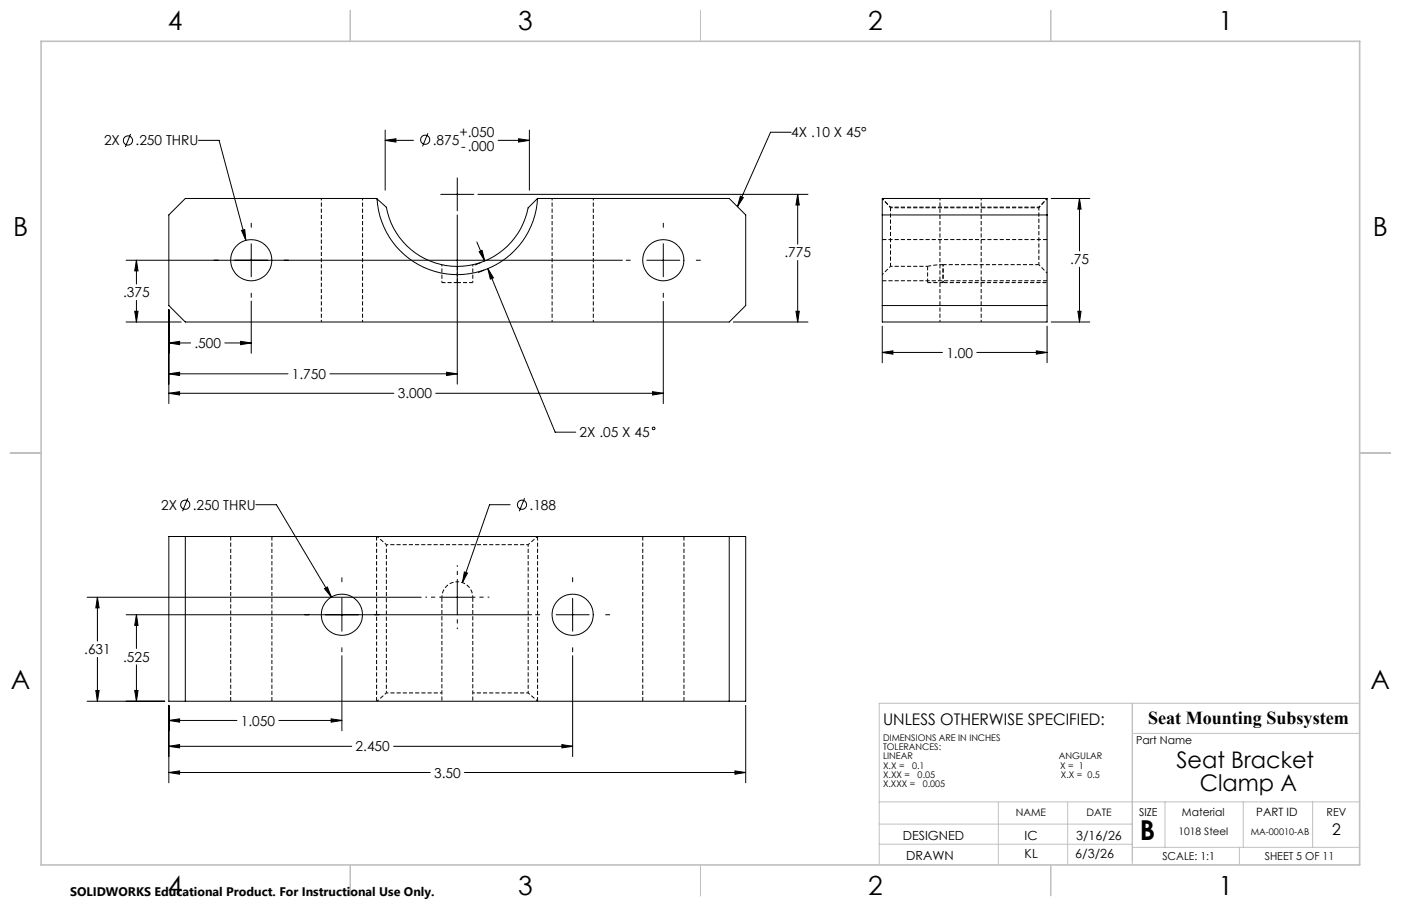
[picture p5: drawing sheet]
<svg xmlns="http://www.w3.org/2000/svg" width="432mm" height="279mm" viewBox="0 0 432 279" stroke-linecap="round" stroke-linejoin="round" font-family="sans-serif">
<path d="M274.5 63.9v.2M320.2 64.1v-.2M322.7 73.9h-50.8M141 87.1v-5M271.9 86.6h50.8M285.9 87.1v-5M71.1 165.4v50.8M116.1 165.4v50.8M198.1 165.4v50.8M83.8 216.2v-50.8M165.7 216.2v-50.8M210.8 216.2v-50.8" fill="none" stroke="#000" stroke-width=".31" stroke-dasharray="1.3 .6" stroke-linecap="butt"/>
<g fill="none" stroke="#000" stroke-width=".31" stroke-dasharray="1.3 .6" stroke-dashoffset=".7" stroke-linecap="butt">
<path d="M274.5 63.9l-2.6-2.6M320.2 63.9l2.5-2.6M136.2 81.6v5.5M145.7 87.1v-5.5M271.9 84.7l2.6-2.6M290.7 87.1v-5.5M290.7 81.6v5.5M320.2 81.6l2.5 2.6M119.1 168h43.7M141 179.4a4.8 4.8 0 0 1 4.7 4.8M136.2 184.2a4.8 4.8 0 0 1 4.8-4.8M136.2 213.7h-17.1"/>
<path d="M162.8 213.7h-17.1"/>
</g>
<path d="M136.2 87.1h4.8M141 87.1h4.7M274.5 82.1v-18M285.9 87.1h4.8M290.7 81.6h29.5" fill="none" stroke="#000" stroke-width=".31" stroke-dasharray="1.3 .6" stroke-dashoffset=".2" stroke-linecap="butt"/>
<g fill="none" stroke="#000" stroke-width=".31" stroke-dasharray="1.3 .6" stroke-dashoffset=".6" stroke-linecap="butt">
<path d="M99 61.2v38.1M170.2 61.2v38.1M274.5 64.1l-2.6-2.9M274.5 64.1h45.7M289.7 61.2v38.1M320.2 64.1l2.5-2.9M320.2 63.9h-45.7M111.7 99.3v-38.1M182.9 99.3v-38.1M274.5 82.1h11.4M302.4 99.3v-38.1M119.1 168l-2.9-2.6"/>
<path d="M162.8 168v45.7M162.8 168l2.9-2.6M119.1 213.7v-45.7M119.1 213.7l-2.9 2.5M162.8 213.7l2.9 2.5"/>
</g>
<g fill="none" stroke="#000" stroke-width=".31">
<path d="M40.3 41.3l-1.7 4M61.2 43.3h6.3l8.3 30.8M118.7 43.3l3.3-.5v1zM118.7 43.3h8.7M118.7 40.1v18.6M131.9 41.1l-1.7 4M135.9 59.9h10.1M140.9 54.9v10.1M147.3 59.9h101.7M153.5 43.3h9.7M159.8 42.8l3.4 .5-3.4 .5zM163.2 40.1v18.6"/>
<path d="M243.8 40.8h-6.3l-10.2 22.9M245.9 59.9l.4 3.3h-1zM245.9 59.9v15.4M74.4 71l1-.2 .4 3.3zM77.4 68.8v1.3M77.4 75.2v10.1M140.9 66.3v52.2M147 74.6l2.4 5.9M147.7 77.6l.9-.4 .8 3.3zM165.7 61.2a24.8 24.8 0 0 1-24.7 23.5 24.8 24.8 0 0 1-24.8-23.4M165.7 61.2l-2.9 2.9a22.2 22.2 0 0 1-22 18.1 22.2 22.2 0 0 1-21.7-18.3l-2.9-2.6M165.7 61.2h.1"/>
<path d="M165.7 61.2h59.1l5 5.1v27.9l-5 5.1h-167.7l-5.1-5.1v-27.9l5.1-5.1 59.1 .1M204.4 68.8v1.3M204.4 75.2v10.1M228.2 60.5l.9 .4-1.8 2.8zM271.9 61.2h50.8v38.1h-50.8zM271.9 66.3h50.8M324 61.2h11.9M332.7 61.2l.5 3.3h-1zM332.7 61.2v16.2M38.9 99.3h16.9M38.9 80.3h152.9M41.5 96h1l-.4 3.3z"/>
<path d="M42.1 80.3l.4 3.2h-1zM42.1 80.3v7.3M42.1 92.6v6.7M52 95.5v29M77.4 90.4v1.3M77.4 92.9v16M148.2 81l-1.8 .7M149.2 83.3l-1.8 .7M150.4 82.8l1.7 2.9-1 .4zM150.4 82.8l20.7 50.5h6.3M193 80.3h1.3M199.4 80.3h10.1"/>
<path d="M204.4 90.4v1.3M204.4 93v31.5M214.6 80.3h1.3M226 99.3h23M245.3 96h1l-.4 3.3zM245.9 80.3v19M271.9 94.2h50.8M324 99.3h11.9M332.2 96h1l-.5 3.3zM332.7 82.4v16.9M52 105.8l3.4-.5v1zM52 115.3l3.4-.5v1z"/>
<path d="M52 105.8h6.7M52 115.3h36.8M69.3 105.8h8.1M74.1 105.3l3.3 .5-3.3 .5zM101.7 115.3h39.2M137.6 114.8l3.3 .5-3.3 .5zM271.9 108.7l3.3-.5v1zM271.9 100.6v11.3M271.9 108.7h18.6M301.1 108.7h21.6M319.4 108.2l3.3 .5-3.3 .5zM322.7 100.6v11.3"/>
<path d="M52 121.3l3.4-.5v1zM52 121.3h69.4M134.3 121.3h70.1M201.1 120.8l3.3 .5-3.3 .5zM57.9 153.6l-1.6 4.1M78.8 155.6h6.4l16.9 28.5M157.2 155.6h-6.3l-8.4 24.1M161.7 153.6l-1.6 4.1M52 165.5h177.8v50.8h-177.8zM57.1 165.5v50.8M105.4 178.2v1.2M140.9 179.1v10.2"/>
<path d="M143.1 176.4l1 .3-1.6 3zM176.5 178.2v1.2M224.8 165.5v50.8M26.8 184.2h103M30 184.2l.6 3.3h-1.1zM30 184.2v13.5M38.9 189.6h125M42.1 189.6l.4 3.3h-1zM42.1 189.6v10.4M100 181.5l.9-.5 1.2 3.1zM105.4 184.5v10.2M105.4 199.7v1.3"/>
<path d="M135.9 184.2h10.1M165.1 189.6h1.2M171.4 189.6h10.2M176.5 184.5v10.2M176.5 199.7v1.3M186.7 189.6h1.2M26.8 216.3h24M29.5 212.9h1.1l-.6 3.4zM30 202.7v13.6M41.5 212.9h1l-.4 3.4zM42.1 205v11.3M52 217.5v23.9"/>
<path d="M105.4 202.2v23.2M176.5 202.2v31.1M229.8 217.5v23.9M52 238.2l3.4-.5v1.1zM52 222.2l3.4-.5v1zM52 230.2l3.4-.6v1zM52 238.2h80.6M52 222.2h21M52 230.2h56.4M85.9 222.2h19.5M102.1 221.7l3.3 .5-3.3 .5zM121.3 230.2h55.2"/>
<path d="M143.2 238.2h86.6M173.2 229.6l3.3 .6-3.3 .4zM226.5 237.7l3.3 .5-3.3 .6z"/>
<circle cx="39.4" cy="43.3" r="1.41"/>
<circle cx="131" cy="43.1" r="1.42"/>
<circle cx="77.4" cy="80.2" r="6.3"/>
<circle cx="204.4" cy="80.2" r="6.3"/>
<circle cx="201.5" cy="132.1" r=".4"/>
<circle cx="57.1" cy="155.7" r="1.4"/>
<circle cx="160.9" cy="155.7" r="1.41"/>
<circle cx="105.4" cy="189.6" r="6.4"/>
<circle cx="176.5" cy="189.6" r="6.3"/>
</g>
<path d="M290.7 87.1h32M136.2 184.2v32M145.7 184.2v32" fill="none" stroke="#000" stroke-width=".31" stroke-dasharray="1.3 .6" stroke-dashoffset="-.2" stroke-linecap="butt"/>
<path d="M290.7 81.6l-4.8 .5" fill="none" stroke="#000" stroke-width=".31" stroke-dasharray="1.3 .6" stroke-dashoffset=".1" stroke-linecap="butt"/>
<path d="M320.2 64.1v17.5" fill="none" stroke="#000" stroke-width=".31" stroke-dasharray="1.3 .6" stroke-dashoffset=".4" stroke-linecap="butt"/>
<path d="M141 179.1v-4.8M135.9 184.2h-4.8M141 189.2v4.8M146 184.2h4.8" fill="none" stroke="#000" stroke-width=".31" stroke-dasharray="15.2 1.3 1.3 1.3" stroke-dashoffset="14.8" stroke-linecap="butt"/>
<g fill="none" stroke="#c0c0c0" stroke-width=".31">
<path d="M107.9 3.2v9.5M215.9 3.2v9.5M323.8 3.2v9.5M3.1 139.7h9.6M419.1 139.7h9.5M349 216.9v49.8M419.1 216.9h-148.1v49.8M349 226.2h70.1M271 247.3h148.1M271 254.1h78M307.7 247.3v19.4M329.1 247.3v19.4"/>
<path d="M359.1 247.3v14M383.2 247.3v14M404.6 247.3v14M107.9 266.7v9.6M215.9 266.7v9.6M271 260.3h78M323.8 266.7v9.6M349 261.3h70.1M382 261.3v5.4"/>
</g>
<path d="M12.7 12.7h406.4v254h-406.4z" fill="none" stroke="#c0c0c0" stroke-width=".5"/>
<path d="M228.2 60.5l.9 .4-1.8 2.8zM74.4 71l1.4 3.1-.4-3.3zM52 105.8l3.4-.5v1zM74.1 105.3l3.3 .5-3.3 .5zM52 121.3l3.4-.5v1zM201.1 120.8l3.3 .5-3.3 .5zM159.8 42.8l3.4 .5-3.4 .5zM118.7 43.3l3.3-.5v1zM147.7 77.6l.9-.4 .8 3.3zM150.4 82.8l1.7 2.9-1 .4zM42.1 80.3l.4 3.2h-1zM41.5 96h1l-.4 3.3zM245.9 59.9l.4 3.3h-1zM245.3 96h1l-.4 3.3zM137.6 114.8l3.3 .5-3.3 .5zM52 115.3l3.4-.5v1zM226.5 237.7l3.3 .5-3.3 .6zM52 238.2l3.4-.5v1.1zM100 181.5l2.1 2.6-1.2-3.1zM52 222.2l3.4-.5v1zM102.1 221.7l3.3 .5-3.3 .5zM52 230.2l3.4-.6v1zM173.2 229.6l3.3 .6-3.3 .4zM42.1 189.6l.4 3.3h-1zM41.5 212.9h1l-.4 3.4zM30 184.2l.6 3.3h-1.1zM29.5 212.9h1.1l-.6 3.4zM143.1 176.4l-.6 3.3 1.6-3zM332.2 96h1l-.5 3.3zM332.7 61.2l.5 3.3h-1zM319.4 108.2l3.3 .5-3.3 .5zM271.9 108.7l3.3-.5v1z" fill="#000"/>
<text font-size="8.5" x="351.3" y="259">B</text>
<g font-size="8.1">
<text x="51.7" y="9.3">4</text>
<text x="159.7" y="9.3">3</text>
<text x="267.6" y="9.3">2</text>
<text x="375.6" y="9.3">1</text>
<text x="4" y="72.8">B</text>
<text x="423.1" y="72.8">B</text>
<text x="3.3" y="212.5">A</text>
<text x="422.4" y="212.5">A</text>
<text x="51.7" y="276">4</text>
<text x="159.7" y="276">3</text>
<text x="267.6" y="276">2</text>
<text x="375.6" y="276">1</text>
</g>
<g font-size="7.1">
<text x="362.6" y="236.8">Seat Bracket</text>
<text x="369.8" y="243.8">Clamp A</text>
</g>
<text font-size="5.6" x="353.8" y="223.3">Seat Mounting Subsystem</text>
<g font-size="4.9">
<text x="272.2" y="223.4">UNLESS OTHERWISE SPECIFIED:</text>
<text x="410.6" y="257.6">2</text>
</g>
<g font-size="4.2">
<text x="32.1" y="44.9">2X</text>
<text x="41.8" y="44.9">.250 THRU</text>
<text x="133.4" y="44.6">.875</text>
<text x="141.6" y="42.4">+.050</text>
<text x="142.2" y="46.5">-.000</text>
<text x="243.9" y="42.4">4X .10 X 45°</text>
<text x="241.7" y="79.4">.775</text>
<text x="329.8" y="81.5">.75</text>
<text x="37.9" y="91.7">.375</text>
<text x="59.9" y="107.4">.500</text>
<text x="291.7" y="110.3">1.00</text>
<text x="90" y="116.9">1.750</text>
<text x="122.6" y="122.9">3.000</text>
<text x="178.6" y="134.9">2X .05 X 45</text>
<text x="49.7" y="157.2">2X</text>
<text x="59.4" y="157.2">.250 THRU</text>
<text x="163.2" y="157.2">.188</text>
<text x="25.9" y="201.8">.631</text>
<text x="37.9" y="204.1">.525</text>
<text x="74.2" y="223.8">1.050</text>
<text x="109.6" y="231.7">2.450</text>
<text x="133.8" y="239.8">3.50</text>
</g>
<g font-size="3.9">
<text x="278.2" y="259.1">DESIGNED</text>
<text x="315.8" y="259.1">IC</text>
<text x="331.7" y="259.1">3/16/26</text>
<text x="279.3" y="265.2">DRAWN</text>
<text x="315.8" y="264.7">KL</text>
<text x="331.4" y="264.7">6/3/26</text>
</g>
<text font-size="3.8" x="21.6" y="276.3">SOLIDWORKS Educational Product. For Instructional Use Only.</text>
<text font-size="3.5" x="387.2" y="251.8">PART ID</text>
<g font-size="3.4">
<text x="350.2" y="229.5">Part Name</text>
<text x="351.1" y="251.6">SIZE</text>
<text x="364.3" y="251.6">Material</text>
<text x="408.9" y="251.7">REV</text>
<text x="358.3" y="265.2">SCALE: 1:1</text>
<text x="389.8" y="265.2">SHEET 5 OF 11</text>
</g>
<g font-size="3.2">
<text x="313.1" y="251.6">NAME</text>
<text x="334.8" y="251.6">DATE</text>
<text x="363.2" y="257.6">1018 Steel</text>
</g>
<g font-size="2.8">
<text x="272.2" y="228.6">DIMENSIONS ARE IN INCHES</text>
<text x="272.2" y="231.4">TOLERANCES:</text>
<text x="272.2" y="234.2">LINEAR</text>
<text x="272.2" y="237">X.X =</text>
<text x="272.2" y="239.8">X.XX =</text>
<text x="281.1" y="237">0.1</text>
<text x="282.8" y="239.8">0.05</text>
<text x="326.3" y="234.2">ANGULAR</text>
<text x="326.8" y="237">X = 1</text>
<text x="327" y="239.8">X.X = 0.5</text>
<text x="272.2" y="242.7">X.XXX =</text>
<text x="284.4" y="242.7">0.005</text>
<text x="385.5" y="257.6">MA-00010-AB</text>
</g>
</svg>
